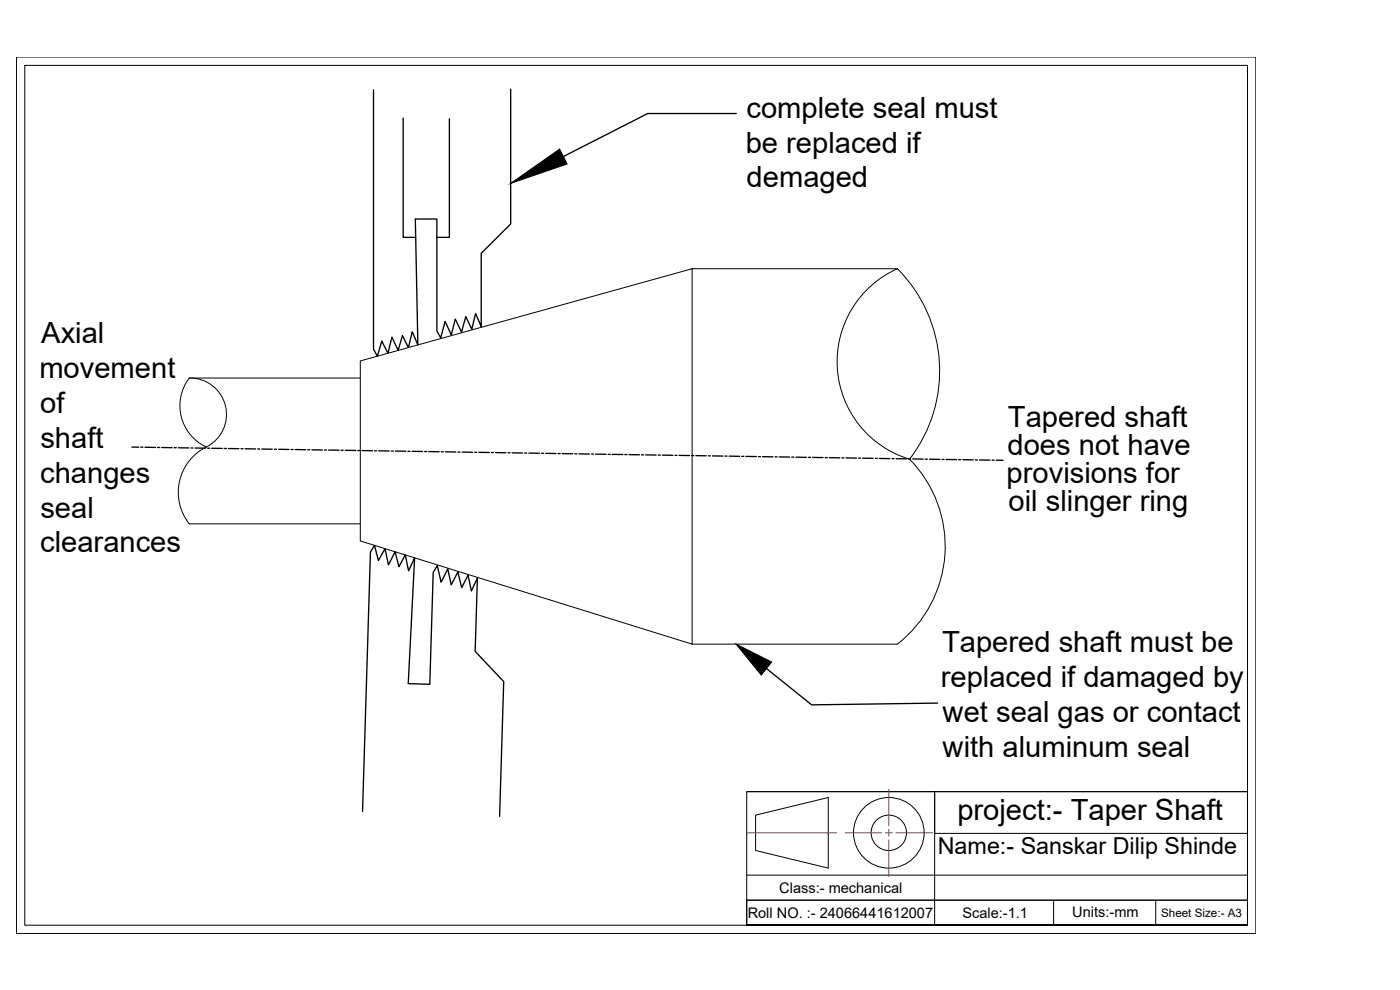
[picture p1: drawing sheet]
<svg xmlns="http://www.w3.org/2000/svg" width="420mm" height="297mm" viewBox="0 0 420 297" stroke-linecap="round" stroke-linejoin="round" font-family="sans-serif">
<!-- layer: 0 -->
<g fill="none" stroke="#000" stroke-width=".3">
<path d="M4.9 17.1h372v263h-372zM7.4 19.6h367v258h-367zM207.7 80.6v112.7l-99.6-31v-54l99.6-27.7h61.6a30.6 30.6 0 0 0-18 29.9 30.6 30.6 0 0 0 21.7 27.3M269.3 80.6a43.3 43.3 0 0 1 3.7 57.2M56.8 113.4h51.3M56.8 113.4a10.9 10.9 0 0 1 10.9 8.3 10.9 10.9 0 0 1-5.8 12.4M56.8 113.4a13.7 13.7 0 0 0 5.1 20.7M61.9 134.1a15.2 15.2 0 0 0-5.1 23.1h51.3M273 137.8a37.2 37.2 0 0 1-3.7 55.5M207.7 193.3h61.6M224.1 237.5h150.3v40.1h-150.3zM224.1 237.5h150.3"/>
<path d="M226.8 244.6l21.8-5.3v21.2l-21.8-5.3zM374.4 250h-93.9v-12.5v40.1M224.1 270.1h150.3h-150.3v7.5h150.3M224.1 262.6h150.3M316.2 270.1v7.5M346.8 270.1v7.5"/>
<circle cx="266.7" cy="249.9" r="10.6"/>
<circle cx="266.7" cy="249.9" r="5.3"/>
</g>
<g fill="none" stroke="#cd2027" stroke-width=".3">
<path d="M266.7 236.8v1M266.7 238v.1M266.7 238.3v.9M266.7 239.4v.1M266.7 239.7v.9M253.6 249.9h1.1M254.8 249.9h.2M255.1 249.9h1M256.2 249.9h.2M256.6 249.9h.9M257.6 249.9h.2M258 249.9h.9"/>
<path d="M259.1 249.9h.1M259.4 249.9h.9M260.5 249.9h.1M260.8 249.9h.9M261.9 249.9h.1M262.2 249.9h.9M263.3 249.9h.1M263.6 249.9h1M265.7 249.9h2.1M266.7 240.8v.1M266.7 241.1v.9M266.7 242.2v.1"/>
<path d="M266.7 242.5v.9M266.7 243.6v.2M266.7 243.9v1M266.7 245v.2M266.7 245.3v1M266.7 246.4v.2M266.7 246.7v1.1M266.7 248.8v2.1M266.7 252v1M266.7 253.2v.1M266.7 253.5v.9M266.7 254.6v.1"/>
<path d="M266.7 254.9v.9M266.7 256v.2M266.7 256.3v1M266.7 257.4v.2M266.7 257.7v1M266.7 258.8v.2M266.7 259.1v1M268.9 249.9h1M270 249.9h.2M270.4 249.9h.9M271.5 249.9h.1M271.8 249.9h.9"/>
<path d="M272.9 249.9h.1M273.2 249.9h.9M274.3 249.9h.1M274.6 249.9h.9M275.7 249.9h.1M276 249.9h.9M277.1 249.9h.1M277.4 249.9h.9M278.5 249.9h.2M278.8 249.9h1M266.7 260.2v.2M266.7 260.5v1"/>
<path d="M266.7 261.6v.2M266.7 261.9v1.1"/>
</g>
<g fill="none" stroke="#f00" stroke-width=".3">
<path d="M224.3 249.9h.5M224.9 249.9h.2M225.2 249.9h1M226.3 249.9h.2M226.6 249.9h1M227.7 249.9h.2M228 249.9h1M229.1 249.9h.2M229.4 249.9h1M230.5 249.9h.2M230.9 249.9h.9M232 249.9h.1"/>
<path d="M232.3 249.9h.9M233.4 249.9h.1M233.7 249.9h.9M234.8 249.9h.1M235.1 249.9h.9M236.2 249.9h.1M236.5 249.9h.9M237.6 249.9h.1M237.9 249.9h.9M239 249.9h.2M239.3 249.9h1M240.4 249.9h.2"/>
<path d="M240.7 249.9h1M241.8 249.9h.2M242.1 249.9h1M243.2 249.9h.2M243.5 249.9h1M244.6 249.9h.2M244.9 249.9h1M246 249.9h.2M246.4 249.9h.9M247.5 249.9h.1M247.8 249.9h.9M248.9 249.9h.1"/>
<path d="M249.2 249.9h.9M250.3 249.9h.1M250.6 249.9h.5"/>
</g>
<g fill="none" stroke="#000" stroke-width=".4">
<path d="M121 35.4v35.8h3.8M134.9 35.6v35.6h-3.8M153.3 26.7v40.5l-8.9 8.8v22l-1.7-3.9-1.1 4.7-1.8-3.8-1.3 4.6-1.9-3.9-1.2 4.8-1.8-4.1-1.3 5-1.2-2.1v-33.6h-6.5l.8 37.8-1.7-4-1.1 4.8-1.8-3.6-1.3 4.4-1.9-3.9-1.2 4.8-1.8-3.6-1.3 4.5-1.2-2.1v-77.9M221 34.1h-26.6l-25.3 12.9M39.6 134.1l2 .1M42.3 134.2h.6M43.5 134.2h3.2M47.3 134.3h.6M48.5 134.3h3.2M52.3 134.3h.6M53.5 134.4h3.2M57.3 134.4h.6"/>
<path d="M58.5 134.4l3.2 .1M62.3 134.5h.6M63.6 134.5h3.1M67.3 134.6h.6M68.6 134.6h3.1M72.3 134.6h.6M73.6 134.7h3.1M77.3 134.7h.7M78.6 134.7l3.1 .1M82.3 134.8h.7M83.6 134.8l3.1 .1M87.4 134.9h.6"/>
<path d="M88.6 134.9h3.1M92.4 134.9h.6M93.6 135h3.1M97.4 135h.6M98.6 135l3.1 .1M102.4 135.1h.6M103.6 135.1l3.2 .1M107.4 135.2h.6M108.6 135.2h3.2M112.4 135.2l.6 .1M113.6 135.3h3.2M117.4 135.3h.6"/>
<path d="M118.7 135.3l3.1 .1M122.4 135.4h.6M123.7 135.4l3.1 .1M127.4 135.5h.6M128.7 135.5h3.1M132.4 135.6h.7M133.7 135.6h3.1M137.4 135.6h.7M138.7 135.6l3.1 .1M142.4 135.7h.7M143.7 135.7l3.1 .1M147.5 135.8h.6"/>
<path d="M148.7 135.8h3.1M152.5 135.9h.6M153.7 135.9h3.1M157.5 135.9h.6M158.7 135.9l3.2 .1M162.5 136h.6M163.7 136l3.2 .1M167.5 136.1h.6M168.7 136.1l3.2 .1M172.5 136.2h.6M173.8 136.2h3.1M177.5 136.2h.6"/>
<path d="M178.8 136.3h3.1M182.5 136.3h.6M183.8 136.3l3.1 .1M187.5 136.4h.7M188.8 136.4l3.1 .1M192.5 136.5h.7M193.8 136.5h3.1M197.5 136.5l.7 .1M198.8 136.6h3.1M202.6 136.6h.6M203.8 136.6l3.1 .1M207.6 136.7h.6"/>
<path d="M208.8 136.7l3.1 .1M212.6 136.8h.6M213.8 136.8h3.2M217.6 136.8l.6 .1M218.8 136.9h3.2M222.6 136.9h.6M223.8 136.9l3.2 .1M227.6 137h.6M228.9 137l3.1 .1M232.6 137.1h.6M233.9 137.1h3.1M237.6 137.2h.6"/>
<path d="M238.9 137.2h3.1M242.6 137.2h.7M243.9 137.2l3.1 .1M247.6 137.3h.7M248.9 137.3l3.1 .1M252.6 137.4h.7M253.9 137.4h3.1M257.7 137.5h.6M258.9 137.5h3.1M262.7 137.5h.6M263.9 137.6h3.1M267.7 137.6h.6"/>
<path d="M268.9 137.6l3.2 .1M272.7 137.7h.6M273.9 137.7h3.2M277.7 137.8h.6M278.9 137.8h3.2M282.7 137.8h.6M283.9 137.9h3.2M287.7 137.9h.6M289 137.9l3.1 .1M292.7 138h.6M294 138l3.1 .1M297.7 138.1h.7"/>
<path d="M299 138.1h2M230 200.6l13.6 10.9 37.8-.5M108.8 243.5l2.4-77.8 1.2-2.1 1.2 4.6 1.9-3.6 1.1 4.9 2-3.9 1.1 4.4 1.9-3.5 1 4.8 1.8-3.9-1.9 37.7 6.5 .2 1-33.5 1.2-2.1 1.2 5 2-4 1 4.8 2-3.9 1.2 4.7 1.9-3.7 1 4.7 1.8-3.8-.7 21.9 8.6 9.1-1.3 40.4"/>
</g>
<path d="M153.3 55l14.6-10.3 2.3 4.5zM220.9 193.3l10.7 5.3-3.1 3.9z" fill="#000" stroke="#000" stroke-width=".3"/>
<g font-size="8.7">
<text x="224" y="35.3">complete seal must</text>
<text x="223.8" y="45.8">be replaced if</text>
<text x="224.1" y="56.3">demaged</text>
<text x="12.4" y="102.9">Axial</text>
<text x="11.8" y="113.3">movement</text>
<text x="12.1" y="123.9">of</text>
<text x="302.5" y="128">Tapered shaft</text>
<text x="12.1" y="134.4">shaft</text>
<text x="302.4" y="136.4">does not have</text>
<text x="12.1" y="144.9">changes</text>
<text x="302.1" y="145">provisions for</text>
<text x="12.1" y="155.3">seal</text>
<text x="302.7" y="153.4">oil slinger ring</text>
<text x="12.1" y="165.7">clearances</text>
<text x="282.7" y="195.7">Tapered shaft must be</text>
<text x="282.4" y="206.2">replaced if damaged by</text>
<text x="282.9" y="216.6">wet seal gas or contact</text>
<text x="282.9" y="227.1">with aluminum seal</text>
<text x="287.3" y="246.1">project:- Taper Shaft</text>
</g>
<text font-size="7" x="281.4" y="256.2">Name:- Sanskar Dilip Shinde</text>
<g font-size="4.4">
<text x="233.9" y="267.9">Class:- mechanical</text>
<text x="224.4" y="275.4">Roll NO. :- 24066441612007</text>
<text x="288.8" y="275.4">Scale:-1.1</text>
<text x="321.8" y="275.1">Units:-mm</text>
</g>
<text font-size="3.5" x="348.5" y="275.1">Sheet Size:- A3</text>
</svg>
